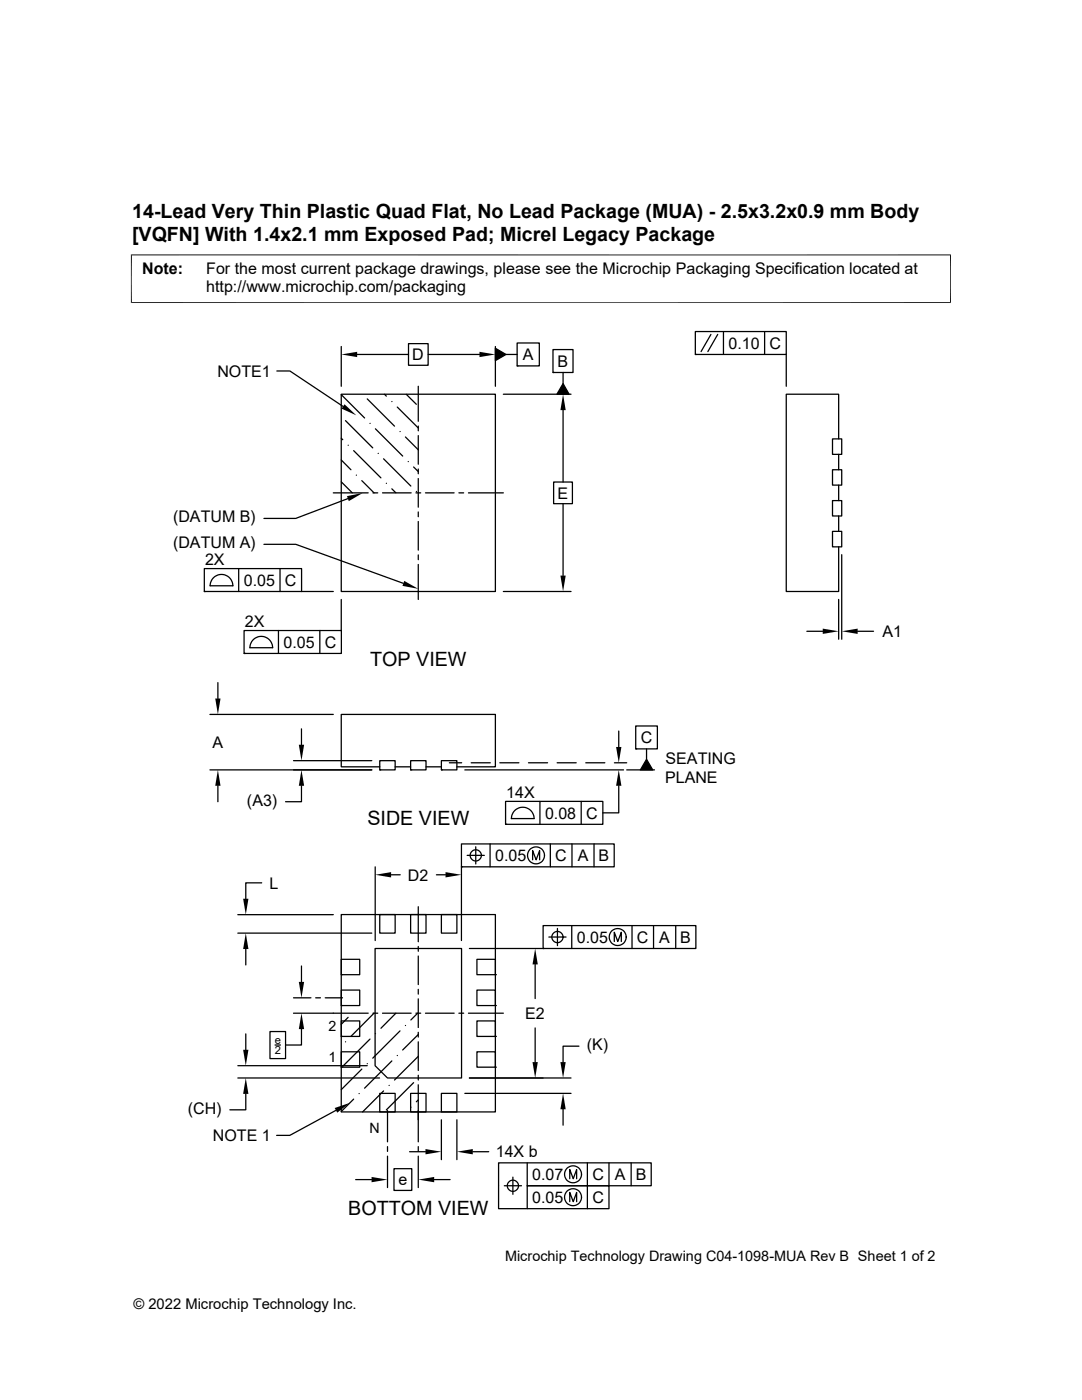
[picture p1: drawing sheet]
<svg xmlns="http://www.w3.org/2000/svg" width="216mm" height="279mm" viewBox="0 0 216 279" stroke-linecap="round" stroke-linejoin="round" font-family="sans-serif">
<g fill="none" stroke="#000" stroke-width=".25">
<path d="M55.2 74h2.6l10.7 7.1M68.1 69.2v7.9M68.1 78.7h30.7v39.3h-30.7zM68.1 78.8l4.6 4.6M71.3 70.7h10.2M73.3 79.6l5.4 5.4M76.7 78.7l.4 .4M81 78.7l2.1 2M81.5 68.6h3.9v4.3h-3.9zM83.5 77.1v7M85.4 70.7h10.3M98.8 69.2v7.9"/>
<path d="M98.8 69.5l2.2 1.2-2.2 1.3zM100.4 78.7h13.5M101 70.7h2.2M103.2 68.5h4.4v4.5h-4.4zM103.2 73h.1M110.3 69.8h4v4.5h-4zM110.3 74.3h.1M112.4 76.6l1.2 2.1h-2.5zM112.4 74.3v2.3M138.7 66.2h18.2v4.5h-18.2zM138.7 70.7h.1M141.9 66.7l-2 3.5"/>
<path d="M143.2 66.7l-2 3.5M144.4 66.2v4.5M152.6 66.2v4.5M156.9 70.7v6.4M66.5 98.4h7M68.1 96.2l2.2 2.2M68.1 91.8l1.9 1.9M68.1 87.5l.3 .3M68.9 83.9l5.5 5.5M69.4 99.5l-10.4 4h-6.3M69.5 88.9h.1M70.6 89.9l5.4 5.5"/>
<path d="M71.1 94.8h.1M72.2 95.9l2.4 2.5M73.8 84.5h.1M74.4 98.4h1M74.9 85.6l5.4 5.4M75.5 90.5h.1M76.3 98.4h5.7M76.5 91.6l5.5 5.4M77.1 96.5h.1M78.2 97.6l.8 .8M78.2 80.1h.1M79.3 81.2l4.2 4.2"/>
<path d="M79.8 86.1h.1M80.9 87.2l2.6 2.6M81.4 92.1h.1M82.5 93.2l1 .9M83 98.4h.9M83.1 98.1h.1M83.5 85v1M83.5 86.9v5.7M83.5 93.6v1M83.5 95.5v5.7M84.9 98.4h5.7M91.6 98.4h.9"/>
<path d="M93.5 98.4h6.9M110.5 96.2h3.7v4.3h-3.7zM112.4 81.9v14.3M166.1 99.9h1.9v3.1h-1.9zM166.1 93.7h1.9v3.1h-1.9zM166.1 87.6h1.9v3.1h-1.9zM167.3 87.6v-8.9h-10.4v39.3h10.4v-8.9M167.3 90.7v3M167.3 96.8v3.1M40.8 113.5h19.4v4.5h-19.4zM40.8 118h.1M41.9 116.9h4.6"/>
<path d="M41.9 116.9a2.26 2.26 0 0 1 2.3-2.3 2.26 2.26 0 0 1 2.3 2.3M47.6 113.5v4.5M52.7 108.6h6.3l21.5 7.8M55.9 113.5v4.5M60.2 118h6.3M68.1 119.6v6.2M83.5 102.2v.9M83.5 104.1v5.7M83.5 110.7v1M83.5 112.6v7M100.4 118h13.5M112.4 100.5v14.4"/>
<path d="M166.1 106h1.9v3.1h-1.9zM167.3 119.6v8M167.3 103v3M168 110.7v16.9M43.5 136.2v3.2M48.7 125.8h19.4v4.6h-19.4zM48.7 130.4h.1M49.8 129.3h4.6M49.9 129.3a2.26 2.26 0 0 1 2.2-2.3 2.26 2.26 0 0 1 2.3 2.3M55.6 125.8v4.6M63.8 125.8v4.6M161 126h3.2"/>
<path d="M171.1 126h3.2M41.9 153.6h32.3M41.9 142.6h24.6M43.5 156.8v3.2M58.6 151.8h15.6M60.2 156.8v3.2h-3.2M60.2 145.5v3.1M75.8 153h-7.7v-10.4h30.7v10.4h-7.6M75.8 151.8h3v1.8h-3zM75.8 153.6h.1M78.8 153h3.1M81.9 151.8h3.1v1.8h-3.1z"/>
<path d="M81.9 153.6h.1M85 153h3.1M88.1 151.8h3.1v1.8h-3.1zM88.1 153.6h.1M89.7 152.2h2.4M92.8 153.6h31.6M94 152.2h3.8M99.7 152.2h3.8M100.9 159.9h19.4v4.6h-19.4zM105.5 152.2h3.8M107.7 159.9v4.6M111.2 152.2h3.8"/>
<path d="M116 159.9v4.6M116.9 152.2h3.8M122.6 152.2h2.5M123.5 156.8v5.4h-3.2M123.5 145.9v3.2M125.1 153.6h5.5M126.9 144.9h4.3v4.6h-4.3zM126.9 149.5h.1M129 151.5l1.2 2.1h-2.4zM129 149.5v2M52.2 176.2h-3.2v3.2M74.9 173v14.7"/>
<path d="M78 174.6h1.9M87.1 174.6h1.8M92.1 168.4h30.5v4.6h-30.5zM92.1 173h.1M92.1 173v14.7M93.2 170.7h3.4M94.9 169v3.4M97.8 168.4v4.6M100.9 164.5h.1M102 163.4h4.6M102 163.4a2.26 2.26 0 0 1 2.3-2.3 2.26 2.26 0 0 1 2.3 2.3M106.3 171.6v-1.8l.7 1.8 .7-1.8v1.8"/>
<path d="M109.8 168.4v4.6M114.1 168.4v4.6M118.5 168.4v4.6M47.5 186.2h26.7M47.5 182.5h19M49 189.4v3.2M58.6 199.1h3.4M60.2 192.8v3.2M63 199.1h.9M64.9 199.1h3.4M68.1 182.5h30.7v39.4h-30.7zM68.1 197.6h3.7v3.1h-3.7z"/>
<path d="M68.1 191.5h3.7v3h-3.7zM68.1 194.5h.1M74.8 189.3h17.3v25.8h-14.8l-2.5-2.4zM75.8 182.5h3v3.7h-3zM81.9 182.5h3.1v3.7h-3.1zM83.5 181v6.9M83.5 188.9v.9M83.5 190.8v5.7M83.5 197.4v1M83.5 199.3v5.8M88.1 182.5h3.1v3.7h-3.1zM93.7 189.3h14.7"/>
<path d="M95.2 197.6h3.6v3.1h-3.6zM95.2 191.5h3.6v3h-3.6zM98.8 194.5h.1M106.8 192.5v6.8M108.4 184.7h30.5v4.6h-30.5zM108.4 189.3h.1M109.5 187h3.4M111.2 185.3v3.4M114.1 184.7v4.6M122.6 187.9v-1.8l.7 1.8 .7-1.8v1.8M126.1 184.7v4.6M130.4 184.7v4.6"/>
<path d="M134.8 184.7v4.6M47.5 215.1h28.2M47.5 212.7h25.8M49 218.3v3.2h-3.1M49 206.3v3.2M53.9 205.9h3.1v5.4h-3.1zM54.9 208.6h1.1M58.6 202.2h14.9M60.2 205.4v3.2h-3.2M68.1 209.9h3.7v3.1h-3.7zM68.1 213h.1M68.1 203.8h3.7v3h-3.7z"/>
<path d="M68.1 206.8h.1M68.1 200.7h.1M68.9 207.9h.1M69.5 203l-1.4 1.4M70.6 219.4l-2.5 2.4M71.6 218.2h.1M72.2 213.4l-4.1 4.1M73.3 212.3h.1M73.8 207.4l-5.4 5.4M74.4 202.2h1M74.6 202.2l-4.6 4.6M74.9 206.3h.1"/>
<path d="M75.8 218.2h3v3.7h-3zM76.3 202.2h5.7M76.5 217.7l-4.2 4.2M77.6 216.6h.1M78.2 211.7l-5.5 5.5M79 202.2l-3 3M79.3 210.7h.1M79.8 205.7l-5.4 5.5M80.9 204.7h.1M81.9 218.2h3.1v3.7h-3.1zM82.5 216.1l-5.4 5.4M83 202.2h.9"/>
<path d="M83.3 202.2l-1.3 1.4M83.5 206v1M83.5 207.9v5.7M83.5 214.6v.9M83.5 216.5v11.4M83.5 210.8l-4.8 4.7M83.5 219.5l-.4 .4M83.5 206.4l-3.2 3.2M84.9 202.2h5.7M88.1 218.2h3.1v3.7h-3.1zM91.6 202.2h.9M92.8 218.2h21.1"/>
<path d="M93.5 202.2h6.9M93.7 215.1h20.2M95.2 209.9h3.6v3.1h-3.6zM95.2 203.8h3.6v3h-3.6zM98.8 213h.1M98.8 206.8h.1M98.8 200.7h.1M106.8 205.1v6.9M115.5 208.8h-3.1v3.2M67 221.6l-9.2 5h-2.6M71 235.4h3.1M77.3 221.6v6.3"/>
<path d="M77.3 228.8v1M77.3 230.7v6.3M78.6 233.2h3.6v4.4h-3.6zM81.7 229.8h3.2M82 221h.1M83.5 228.8v1M83.5 230.7v6.3M86.6 235.4h3.2M88.1 223.5v7.9M91.2 223.5v7.9M94.3 229.8h3.2M100.6 236.6h3.5"/>
<path d="M102.3 234.9v3.5M105.2 232.1v4.5h16.3v4.6h-22v-9.1h30.4v4.5h-24.7v4.6M112.4 221.4v3.2M113.7 235.2v-1.8l.7 1.8 .7-1.8v1.8M113.7 239.8v-1.8l.7 1.8 .7-1.8v1.8M117.2 232.1v9.1M121.5 232.1v4.5M125.9 232.1v4.5"/>
<circle cx="94.9" cy="170.7" r="1.12"/>
<circle cx="107" cy="170.7" r="1.69"/>
<circle cx="111.2" cy="187" r="1.12"/>
<circle cx="123.3" cy="187" r="1.69"/>
<circle cx="102.3" cy="236.6" r="1.12"/>
<circle cx="114.3" cy="234.4" r="1.69"/>
<circle cx="114.3" cy="238.9" r="1.69"/>
</g>
<g fill="#000">
<path d="M68.1 70.7l3.2-.5v1.1zM95.7 70.2l3.1 .5-3.1 .6zM98.8 69.5l2.2 1.2-2.2 1.3zM112.4 76.6l1.2 2.1h-2.5zM68.7 80.7l2.4 2.2-2.9-1.3zM69.2 99l3.2-.6-2.8 1.6zM112.4 78.7l.5 3.2h-1.1zM80.7 115.9l2.8 1.6-3.2-.6zM111.8 114.9h1.1l-.5 3.1zM42.9 139.4h1.1l-.5 3.2zM164.2 125.5l3.1 .5-3.1 .5zM168 126l3.1-.5v1z"/>
<path d="M43.5 153.6l.5 3.2h-1.1zM59.6 148.6h1.1l-.5 3.2zM60.2 153.6l.5 3.2h-1.1zM122.9 149.1h1.1l-.5 3.1zM123.5 153.6l.5 3.2h-1.1zM129 151.5l1.2 2.1h-2.4zM48.5 179.4h1.1l-.6 3.1zM74.9 174.6l3.1-.5v1zM88.9 174.1l3.2 .5-3.2 .5zM49 186.2l.6 3.2h-1.1zM59.6 196h1.1l-.5 3.1zM106.8 189.3l.5 3.2h-1z"/>
<path d="M48.5 209.5h1.1l-.6 3.2zM49 215.1l.6 3.2h-1.1zM60.2 202.2l.5 3.2h-1.1zM106.3 212h1l-.5 3.1zM111.8 212h1.1l-.5 3.1zM66.8 221.1l3-1-2.5 2zM74.1 234.9l3.2 .5-3.2 .5zM84.9 229.3l3.2 .5-3.2 .6zM83.5 235.4l3.1-.5v1zM91.2 229.8l3.1-.5v1.1zM112.4 218.2l.5 3.2h-1.1z"/>
</g>
<path d="M26.1 50.9h163.7M26.2 50.8v9.7M189.7 50.8v9.7M26.1 60.4h163.7" fill="none" stroke="#000" stroke-width=".2"/>
<g font-size="3.9">
<text x="26.4" y="43.5">14-Lead Very Thin Plastic Quad Flat, No Lead Package (MUA) - 2.5x3.2x0.9 mm Body</text>
<text x="26.4" y="48">[VQFN] With 1.4x2.1 mm Exposed Pad; Micrel Legacy Package</text>
<text x="73.9" y="132.9">TOP VIEW</text>
<text x="73.3" y="164.6">SIDE VIEW</text>
<text x="69.5" y="242.4">BOTTOM VIEW</text>
</g>
<g font-size="3.2">
<text x="28.4" y="54.6">Note:</text>
<text x="41.1" y="58.3">http://www.microchip.com/packaging</text>
<text x="41.1" y="54.6">For the most current package drawings, please see the Microchip Packaging Specification located at</text>
<text x="82.3" y="71.9">D</text>
<text x="104.3" y="71.9">A</text>
<text x="145.4" y="69.6">0.10</text>
<text x="153.6" y="69.6">C</text>
<text x="43.4" y="75.2">NOTE1</text>
<text x="111.3" y="73.2">B</text>
<text x="111.2" y="99.5">E</text>
<text x="34.5" y="104.3">(DATUM B)</text>
<text x="34.5" y="109.4">(DATUM A)</text>
<text x="40.9" y="112.7">2X</text>
<text x="48.6" y="116.9">0.05</text>
<text x="56.9" y="116.9">C</text>
<text x="48.9" y="125.1">2X</text>
<text x="56.6" y="129.2">0.05</text>
<text x="64.8" y="129.3">C</text>
<text x="176.1" y="127.1">A1</text>
<text x="42.4" y="149.3">A</text>
<text x="127.8" y="148.3">C</text>
<text x="132.8" y="152.5">SEATING</text>
<text x="49.3" y="160.8">(A3)</text>
<text x="101" y="159.2">14X</text>
<text x="132.7" y="156.4">PLANE</text>
<text x="108.8" y="163.4">0.08</text>
<text x="117" y="163.4">C</text>
<text x="98.8" y="171.9">0.05</text>
<text x="110.8" y="171.9">C</text>
<text x="115.3" y="171.9">A</text>
<text x="119.4" y="171.9">B</text>
<text x="53.8" y="177.3">L</text>
<text x="81.4" y="175.7">D2</text>
<text x="115.1" y="188.2">0.05</text>
<text x="127.1" y="188.2">C</text>
<text x="131.6" y="188.2">A</text>
<text x="135.7" y="188.2">B</text>
<text x="104.8" y="203.3">E2</text>
<text x="117.1" y="209.6">(K)</text>
<text x="37.5" y="222.3">(CH)</text>
<text x="42.5" y="227.7">NOTE 1</text>
<text x="98.9" y="231">14X b</text>
<text x="79.5" y="236.5">e</text>
<text x="106.2" y="235.5">0.07</text>
<text x="118.2" y="235.5">C</text>
<text x="122.7" y="235.5">A</text>
<text x="126.9" y="235.5">B</text>
<text x="106.2" y="240.1">0.05</text>
<text x="118.2" y="240.1">C</text>
</g>
<g font-size="2.9">
<text x="100.8" y="251.7">Microchip Technology Drawing C04-1098-MUA Rev B Sheet 1 of 2</text>
<text x="26.6" y="261.3">© 2022 Microchip Technology Inc.</text>
</g>
<g font-size="2.8">
<text x="65.5" y="205.8">2</text>
<text x="65.5" y="211.9">1</text>
<text x="73.7" y="226.2">N</text>
</g>
<g font-size="2.2">
<text x="54.8" y="208.3">e</text>
<text x="54.8" y="210.4">2</text>
</g>
</svg>
